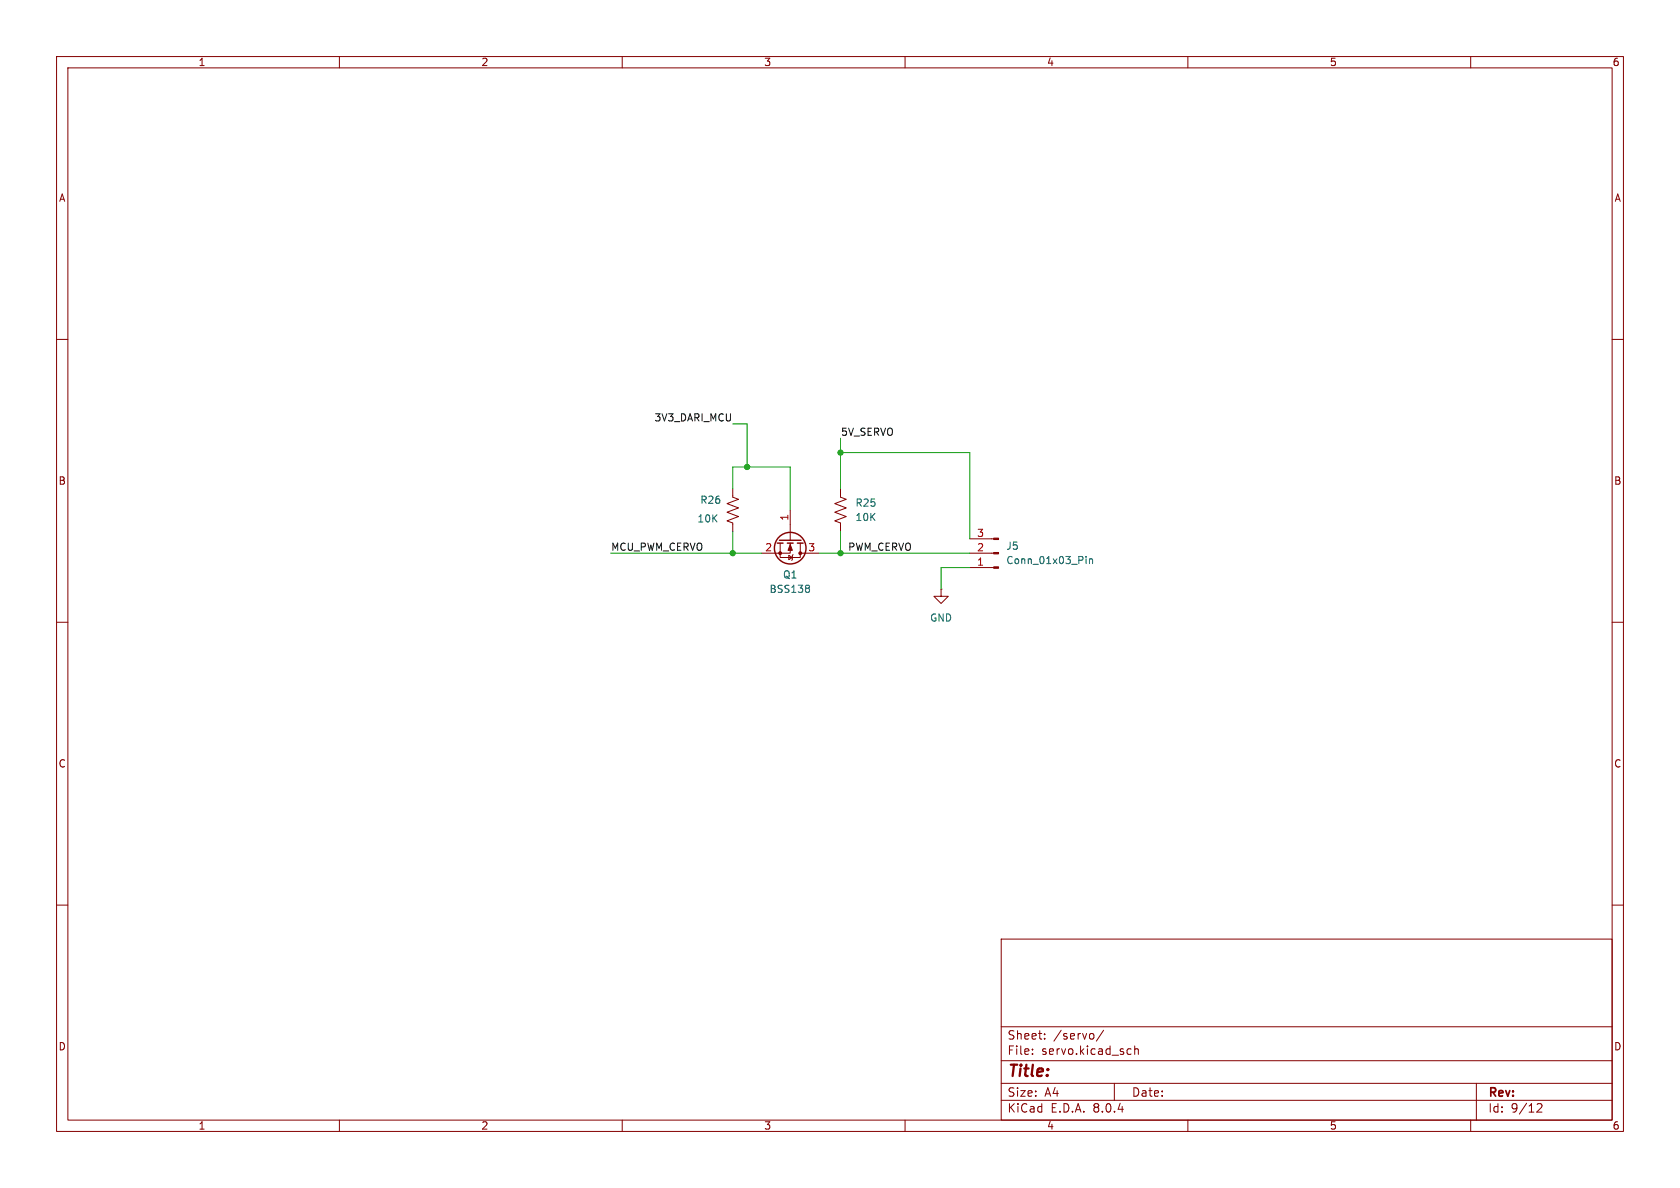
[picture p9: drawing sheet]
<svg xmlns="http://www.w3.org/2000/svg" width="297mm" height="210mm" viewBox="0 0 297 210" stroke-linecap="round" stroke-linejoin="round" font-family="sans-serif">
<g fill="none" stroke="#840000" stroke-width=".18">
<path d="M10 10h277v190h-277zM12 12h273v186h-273zM60 10v2M110 10v2M160 10v2M210 10v2M260 10v2M10 60h2M285 60h2M129.5 86.4v1.5l1.1 .4-2.1 .7 2.1 .8-2.1 .8 2.1 .7-2.1 .8 1 .4v1.5M137.9 96v2.6h3.6v-2.6M139.4 98.2l.7 .4-.7 .3z"/>
<path d="M139.7 96v1.8h-5.1M139.7 90.2v5.3M140.2 98l-.1 .2v.7l-.1 .2M141.5 97.8h3.3M148.6 86.4v1.5l1 .4-2 .7 2 .8-2 .8 2 .7-2 .8 1 .4v1.5M171.4 95.3h4.3M171.4 97.8h4.3M10 110h2M166.4 104.1v1.3h1.2l-1.2 1.3-1.3-1.3h1.3M166.4 104.1h.1M171.4 100.3h4.3M285 110h2"/>
<path d="M10 160h2M285 160h2M177 166h108v32h-108zM60 198v2M110 198v2M160 198v2M177 194.5h108M177 191.5h108M177 187.5h108M177 181.5h108M182.5 186.3v.1M182.5 185.5v.1"/>
<path d="M184.7 183.6v.1M184.7 182.8v.1M193.2 182.8l.2 .2v.4l-.2 .2M195.1 182.1l-1.3 2M197 191.5v3M199.5 185.4l.5 .1M200 186.3l-.5 .1M200.6 185.5l.2-.1 .4 .1v.9M200.6 184.9v1.5M210 198v2M260 198v2M261 191.5v6.5"/>
<path d="M271.7 195.2l.6-.1 .2 .1 .1 .3-.9 1.1h.9"/>
</g>
<g fill="#840000" stroke="#840000" stroke-width=".18">
<path d="M175.7 95.1h.8v.3h-.8z"/>
<path d="M175.7 97.7h.8v.2h-.8z"/>
<path d="M175.7 100.2h.8v.3h-.8z"/>
<path d="M139.7 96.3l.4 1h-.8z"/>
<circle cx="137.9" cy="97.8" r=".25"/>
<circle cx="141.5" cy="97.8" r=".25"/>
</g>
<path d="M192 98.4v.1M192 98.8v.8M192.6 98.8v.8M192.6 98.9l.2-.1 .3 .1 .1 .7M142.9 103.4l.2 .3-.2 .3 .2 .2v.3l-.2 .2" fill="none" stroke="#006464" stroke-width=".18"/>
<g fill="none" stroke="#840000" stroke-width=".25">
<path d="M137.4 96h1M137.8 95.5h3.8M139.2 96h1M141 96h1"/>
<circle cx="139.7" cy="96.9" r="2.79"/>
</g>
<path d="M129.5 74.9h2.6v7.7M148.6 77.5v8.9M107.9 97.8h26.7M129.5 86.4v-3.8h10.2v7.6M129.5 94v3.8M144.8 97.8h26.6M148.6 94v3.8M148.6 80h22.8v15.3M171.4 100.3h-5v3.8" fill="none" stroke="#009600" stroke-width=".18"/>
<g fill="#009600" stroke="#009600" stroke-width=".18">
<circle cx="148.6" cy="97.8" r=".46"/>
<circle cx="132.1" cy="82.6" r=".46"/>
<circle cx="129.5" cy="97.8" r=".46"/>
<circle cx="148.6" cy="80" r=".46"/>
</g>
<text font-size="2.8" fill="#840000" x="178" y="190.9">Title:</text>
<g font-size="2.1" fill="#840000">
<text x="178" y="184">Sheet:</text>
<text x="186.2" y="184">/servo/</text>
<text x="178" y="186.7">File:</text>
<text x="184.1" y="186.7">servo.kicad_sch</text>
<text x="178" y="196.9">KiCad</text>
<text x="178" y="194.1">Size:</text>
<text x="184.7" y="194.1">A4</text>
<text x="185.7" y="196.9">E.D.A.</text>
<text x="193.3" y="196.9">8.0.4</text>
<text x="200" y="194.1">Date:</text>
<text x="263" y="194.3">Rev:</text>
<text x="263" y="196.9">Id:</text>
<text x="267.1" y="196.9">9/12</text>
</g>
<g font-size="1.8" fill="#840000">
<text x="35" y="11.9">1</text>
<text x="85" y="11.9">2</text>
<text x="135" y="11.9">3</text>
<text x="185" y="11.9">4</text>
<text x="235" y="11.9">5</text>
<text x="285" y="11.9">6</text>
<text x="10.3" y="35.9">A</text>
<text x="285.3" y="35.9">A</text>
<text x="10.3" y="85.9">B</text>
<text x="285.3" y="85.9">B</text>
<text x="10.3" y="135.9">C</text>
<text x="285.3" y="135.9">C</text>
<text x="10.3" y="185.9">D</text>
<text x="285.3" y="185.9">D</text>
<text x="35" y="199.9">1</text>
<text x="85" y="199.9">2</text>
<text x="135" y="199.9">3</text>
<text x="185" y="199.9">4</text>
<text x="235" y="199.9">5</text>
<text x="285" y="199.9">6</text>
</g>
<g font-size="1.8" fill="#0f0f0f">
<text x="115.6" y="74.6">3V3_DARI_MCU</text>
<text x="148.6" y="77.1">5V_SERVO</text>
<text x="107.9" y="97.4">MCU_PWM_CERVO</text>
<text x="149.8" y="97.4">PWM_CERVO</text>
</g>
<g font-size="1.8" fill="#006464">
<text x="123.7" y="89.3">R26</text>
<text x="151.1" y="89.8">R25</text>
<text x="123.2" y="92.6">10K</text>
<text x="151.1" y="92.3">10K</text>
<text x="177.8" y="97.4">J5</text>
<text x="177.8" y="99.9">Conn_01x03_Pin</text>
<text x="135.9" y="105">BSS138</text>
<text x="138.3" y="102.5">Q1</text>
<text x="164.3" y="110.1">GND</text>
</g>
<g font-size="1.8" fill="#a90000">
<text x="139.4" y="92.1" transform="rotate(-90 139.4 92.1)">1</text>
<text x="172.6" y="95">3</text>
<text x="135.2" y="97.5">2</text>
<text x="142.8" y="97.5">3</text>
<text x="172.6" y="100.1">1</text>
<text x="172.6" y="97.5">2</text>
</g>
</svg>
